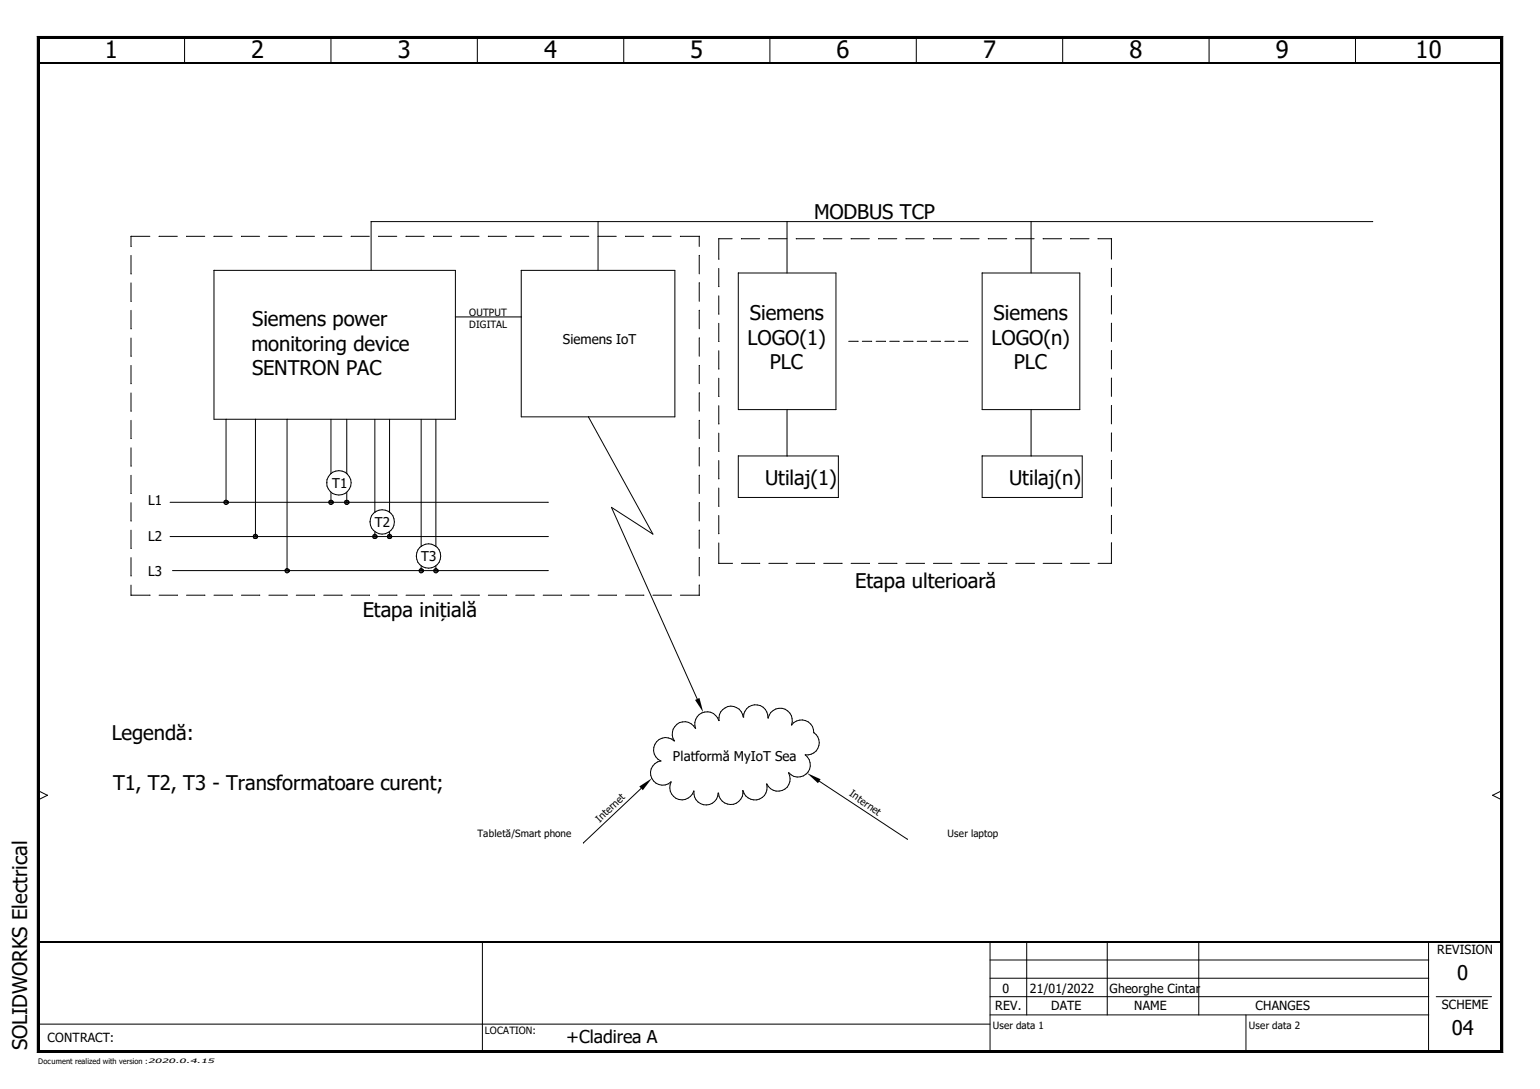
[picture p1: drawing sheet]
<svg xmlns="http://www.w3.org/2000/svg" width="297mm" height="210mm" viewBox="0 0 297 210" stroke-linecap="round" stroke-linejoin="round" font-family="sans-serif">
<path d="M.1 0h296.8v209.8h-296.8z" fill="none" stroke="#fff" stroke-width=".19"/>
<g fill="none" stroke="#000" stroke-width=".19">
<path d="M7.2 7l.4 .4zM7.2 7h282.7zM7.2 7v195.9zM7.2 7h282.7v195.9h-282.7zM7.6 7.4h281.9zM7.6 7.4v195.1zM7.6 7.4h281.9v195.1h-281.9zM35.6 7.2v4.9M63.9 7.2l-.1 4.9M92.1 7.2v4.9M120.4 7.2l-.1 4.9M148.5 7.2v4.9"/>
<path d="M176.8 7.2l-.1 4.9M205 7.2v4.9M233.3 7.2l-.1 4.9M261.5 7.2l-.1 4.9M289.5 7.4l.4-.4zM289.5 7.4v195.1zM289.9 7v195.9zM25.3 49.2v3.6M25.3 54.5v3.6M25.3 59.8v3.6M28.9 45.6h-3.6v1.9M30.7 45.6h3.5"/>
<path d="M36 45.6h3.5M41.3 52.1h46.5v28.7h-46.5zM41.3 45.6h3.5M46.6 45.6h3.5M51.9 45.6h3.5M57.1 45.6h3.6M62.4 45.6h3.6M67.7 45.6h3.5M73 45.6h3.5M78.3 45.6h3.5M83.6 45.6h3.5M88.9 45.6h3.5"/>
<path d="M94.2 45.6h3.5M99.5 45.6h3.5M100.5 52.1h29.7v28.2h-29.7zM104.8 45.6h3.5M110.1 45.6h3.5M115.4 42.7v9.4M115.4 45.6h3.5M120.6 45.6h3.6M125.9 45.6h3.6M131.2 45.6h3.7M134.9 45.6v1.9M134.9 49.2v3.6"/>
<path d="M134.9 54.5v3.6M134.9 59.8v3.6M138.6 51.7l.1 3.5M138.6 57l.1 3.5M141.2 46h-2.6l.1 4M142.4 52.6h18.8v26.4h-18.8zM143 46h3.5M148.3 46h3.5M151.8 42.7v9.9M153.6 46h3.5M158.9 46h3.5M164.2 46h3.5"/>
<path d="M169.5 46h3.5M174.7 46h3.6M180 46h3.6M185.3 46h3.5M189.4 52.6h18.9v26.4h-18.9zM190.6 46h3.6M195.9 46h3.6M198.9 42.7v9.9M201.2 46h3.6M206.5 46h3.6M211.8 46h2.6M214.4 46v4"/>
<path d="M214.4 51.7v3.5M214.4 57v3.5M264.8 42.7h-193.2v9.4M25.3 65.2v3.5M25.3 70.4v3.6M25.3 75.7v3.5M87.8 61.1h12.8M134.9 65.2v3.5M134.9 70.4v3.6M134.9 75.7v3.5M138.6 62.3l.1 3.5M138.6 67.6l.1 3.5"/>
<path d="M138.6 72.9l.1 3.5M138.6 78.2l.1 3.5M151.8 79v8.9M163.7 65.8h1.8M166.3 65.8h1.8M169 65.8h1.8M171.6 65.8h1.8M174.3 65.8h1.8M176.9 65.8h1.8M179.6 65.8h1.8M182.2 65.8h1.8M184.9 65.8h1.8"/>
<path d="M198.9 79v8.9M214.4 62.3v3.5M214.4 67.6v3.5M214.4 72.9v3.5M214.4 78.2v3.5M25.3 81v3.5M25.3 86.3v3.5M25.3 91.6v3.5M25.3 96.9v3.5M32.8 96.8h72.9M43.6 80.8v16M44 96.6v.4z"/>
<path d="M49.3 80.8v22.6M55.4 80.8v29.2M63 93h.1M63.8 80.8l.1 10.5M63.8 94.9v1.9M64.2 96.6v.4zM66.9 80.8v10.5M66.9 94.9v1.9M67.3 96.6v.4zM72.3 80.8v17.9M75.1 80.8l.1 17.9M81.2 80.8l.1 24.5"/>
<path d="M84.1 80.8v24.5M113.5 80.3l12.4 22.7-8-5.2 16.6 36.9M134.9 81v3.5M134.9 86.3v3.5M134.9 91.6v3.5M134.9 96.9v3.5M138.6 83.5l.1 3.5M138.6 88.8l.1 3.5M138.6 94.1l.1 3.5M138.6 99.4l.1 3.5M142.4 87.9h19.3v8h-19.3zM189.4 87.9h19.3v8h-19.3z"/>
<path d="M214.4 83.5v3.5M214.4 88.8v3.5M214.4 94.1v3.5M214.4 99.4v3.5M25.3 102.2v3.5M25.3 107.5v3.5M25.3 112.8v1.9h3.7M30.7 114.7h3.5M32.8 103.4h72.9M33.3 110h72.4M36 114.7h3.5M41.3 114.7h3.5"/>
<path d="M46.6 114.7h3.5M49.7 103.3v.3zM51.9 114.7h3.5M55.7 109.8v.4zM57.1 114.7h3.6M62.4 114.7h3.6M67.7 114.7h3.6M71.4 100.6h.1M72.3 102.5v.9M72.7 103.3v.3zM73 114.7h3.6M75.1 102.5v.9"/>
<path d="M75.5 103.3v.3zM78.3 114.7h3.6M80.3 107.2h.1M81.2 109.1v.9M81.6 109.8v.4zM83.6 114.7h3.6M84.1 109.1v.9M84.5 109.8v.4zM88.9 114.7h3.6M94.2 114.7h3.5M99.5 114.7h3.5M104.8 114.7h3.5"/>
<path d="M110.1 114.7h3.5M115.4 114.7h3.5M120.6 114.7h3.6M125.9 114.7h3.6M131.2 114.7h3.7M134.9 102.2v3.5M134.9 107.5v3.5M134.9 112.8v1.9M138.6 104.6v4h2.7M143 108.6h3.6M148.3 108.6h3.5M153.6 108.6h3.5"/>
<path d="M158.9 108.6h3.5M164.2 108.6h3.5M169.5 108.6h3.5M174.7 108.6h3.6M180 108.6h3.6M185.3 108.6h3.6M190.6 108.6h3.6M195.9 108.6h3.6M201.2 108.6h3.6M206.5 108.6h3.6M211.8 108.6h2.6M214.4 104.6v4"/>
<path d="M138.6 138.9a2.35 2.35 0 0 0-3-1.6 2.35 2.35 0 0 0-1.4 3.1M143.3 138.2a2.34 2.34 0 0 0-2.6-2.1 2.34 2.34 0 0 0-2 2.8M143.5 138.2a2.33 2.33 0 0 1 2.4-2.4 2.33 2.33 0 0 1 2.2 2.6M148.2 138.4a2.35 2.35 0 0 1 2.9-1.8 2.35 2.35 0 0 1 1.6 3.1M148.2 138.4h.1M152.7 139.7a2.37 2.37 0 0 1 2.7-.8 2.37 2.37 0 0 1 1.6 2.3M152.7 139.7h.1M7.4 152.4l1.7 .9M9.1 153.3l-1.7 .9M9.1 153.3h.1M123.7 152l-11.1 10.5M127.4 146.7a2.35 2.35 0 0 0-1.7 3.4 2.35 2.35 0 0 0 3.8 .6"/>
<path d="M129.5 150.7a2.38 2.38 0 0 0 1.2 3.3 2.38 2.38 0 0 0 3.2-1.5 2.36 2.36 0 0 0 2.1 2.6 2.36 2.36 0 0 0 2.6-2.2M130 142.8a2.35 2.35 0 0 0-3.5 .4 2.35 2.35 0 0 0 1 3.5M134.1 140.4a2.33 2.33 0 0 0-3.3-1 2.33 2.33 0 0 0-.7 3.4M143.3 152.4a2.34 2.34 0 0 1-2.1 2.7 2.34 2.34 0 0 1-2.6-2.2M147.9 151.1a2.35 2.35 0 0 1-1.6 3 2.35 2.35 0 0 1-3-1.7M152.1 149a2.35 2.35 0 0 1-1 3.3 2.35 2.35 0 0 1-3.2-1.2M157 141.2a2.35 2.35 0 0 1 .8 2.8 2.35 2.35 0 0 1-2.5 1.5 2.36 2.36 0 0 1 .4 3.5 2.36 2.36 0 0 1-3.6-.1M157 141.2h.1M158 150.6l17 11.2M287.9 153.3l1.8 .9M287.9 153.3h.1M289.7 152.4l-1.8 .9"/>
<path d="M7.4 197.4h183.6M93 181.5v21.2M93 181.5h.1M191 195.6h84.6M191 192.1h84.6M191 188.6h84.6M191 185h84.6M191 181.5v21.2M198.1 181.5l-.1 14.1M213.6 181.5v14.1M231.3 181.5l-.1 14.1M240.3 195.6l.1 7.1"/>
<path d="M275.6 181.5l-.1 21.2M277 192.1h10.7M7.2 202.9l.4-.4zM7.2 202.9h282.7zM7.6 202.5h281.9zM289.5 202.5l.4 .4z"/>
<circle cx="43.6" cy="96.8" r=".43"/>
<circle cx="63.8" cy="96.8" r=".42"/>
<circle cx="65.4" cy="93.1" r="2.36"/>
<circle cx="66.9" cy="96.8" r=".42"/>
<circle cx="49.3" cy="103.4" r=".42"/>
<circle cx="55.4" cy="110" r=".42"/>
<circle cx="72.3" cy="103.4" r=".42"/>
<circle cx="73.7" cy="100.6" r="2.34"/>
<circle cx="75.1" cy="103.4" r=".42"/>
<circle cx="81.2" cy="110" r=".42"/>
<circle cx="82.6" cy="107.2" r="2.34"/>
<circle cx="84.1" cy="110" r=".42"/>
</g>
<path d="M7.2 7.2h282.7M7.4 12.1h282.3M7.4 181.5h282.3M7.2 202.7h282.7" fill="none" stroke="#000" stroke-width=".34"/>
<g fill="#000">
<path d="M7.2 7l.4 .4zM289.5 7.4l.4-.4zM43.2 96.6v.4zM43.2 96.6l.1 .6zM43.3 96.5v.7l-.1-.6zM43.3 96.5l.2 .7h-.2zM43.3 96.5l.2-.1v.8zM43.5 96.4l.2 .8h-.2zM43.5 96.4h.2v.8zM43.7 96.4l.2 .8h-.2zM43.7 96.4l.2 .1v.7zM43.9 96.5l.1 .5-.1 .2z"/>
<path d="M43.9 96.5l.1 .5zM44 96.6v.4zM63.5 96.6v.4zM63.5 96.6l.1 .6zM63.6 96.5v.7l-.1-.6zM63.6 96.5l.2 .7h-.2zM63.6 96.5l.2-.1v.8zM63.8 96.4l.1 .8h-.1zM63.8 96.4h.1v.8zM63.9 96.4l.2 .8h-.2zM63.9 96.4l.2 .1v.7zM64.1 96.5l.1 .5-.1 .2z"/>
<path d="M64.1 96.5l.1 .5zM64.2 96.6v.4zM66.5 96.6v.4zM66.5 96.6l.1 .6zM66.6 96.5v.7l-.1-.6zM66.6 96.5l.2 .7h-.2zM66.6 96.5l.2-.1v.8zM66.8 96.4l.2 .8h-.2zM66.8 96.4h.2v.8zM67 96.4l.2 .8h-.2zM67 96.4l.2 .1v.7zM67.2 96.5v.7z"/>
<path d="M67.2 96.5l.1 .5zM67.3 96.6v.4zM48.9 103.3v.3zM48.9 103.3l.1 .5zM49 103.1v.7zM49 103.1l.1 .7h-.1zM49 103.1l.1-.1v.8zM49.1 103l.3 .8h-.3zM49.1 103h.3v.8zM49.4 103l.1 .8h-.1zM49.4 103l.1 .1v.7zM49.5 103.1l.2 .5-.2 .2z"/>
<path d="M49.5 103.1l.2 .5zM49.7 103.3v.3zM55 109.8v.4zM55 109.8l.1 .5zM55 109.8l.1-.1v.6zM55.1 109.7l.2 .7-.2-.1zM55.1 109.7l.2-.1v.8zM55.3 109.6l.2 .8h-.2zM55.3 109.6h.2v.8zM55.5 109.6l.1 .7-.1 .1zM55.5 109.6l.1 .1v.6zM55.6 109.7l.1 .5-.1 .1z"/>
<path d="M55.6 109.7l.1 .5zM55.7 109.8v.4zM71.9 103.3v.3zM71.9 103.3l.1 .5zM72 103.1v.7l-.1-.5zM72 103.1l.2 .7h-.2zM72 103.1l.2-.1v.8zM72.2 103l.2 .8h-.2zM72.2 103h.2v.8zM72.4 103l.2 .8h-.2zM72.4 103l.2 .1v.7zM72.6 103.1l.1 .5-.1 .2z"/>
<path d="M72.6 103.1l.1 .5zM72.7 103.3v.3zM74.8 103.3v.3zM74.8 103.3l.1 .5zM74.9 103.1v.7l-.1-.5zM74.9 103.1l.2 .7h-.2zM74.9 103.1l.2-.1v.8zM75.1 103l.1 .8h-.1zM75.1 103h.1v.8zM75.2 103l.2 .8h-.2zM75.2 103l.2 .1v.7zM75.4 103.1l.1 .5-.1 .2z"/>
<path d="M75.4 103.1l.1 .5zM75.5 103.3v.3zM80.9 109.8v.4zM80.9 109.8l.1 .5zM80.9 109.8l.1-.1v.6zM81 109.7l.1 .7-.1-.1zM81 109.7l.1-.1v.8zM81.1 109.6l.2 .8h-.2zM81.1 109.6h.2v.8zM81.3 109.6l.2 .7-.2 .1zM81.3 109.6l.2 .1v.6zM81.5 109.7v.6z"/>
<path d="M81.5 109.7l.1 .5zM81.6 109.8v.4zM83.7 109.8v.4zM83.7 109.8l.1 .5zM83.7 109.8l.1-.1v.6zM83.8 109.7l.2 .7-.2-.1zM83.8 109.7l.2-.1v.8zM84 109.6l.2 .8h-.2zM84 109.6h.2v.8zM84.2 109.6l.1 .7-.1 .1zM84.2 109.6l.1 .1v.6zM84.3 109.7l.2 .5-.2 .1z"/>
<path d="M84.3 109.7l.2 .5zM84.5 109.8v.4zM134.1 134.9l.8-.4 .7 2.8zM123.3 151.6l2.4-1.6-1.7 2.3zM155.7 149l2.6 1.2-.5 .8zM7.2 202.9l.4-.4zM289.5 202.5l.4 .4z"/>
</g>
<path d="M7.4 7v195.9M289.7 7v195.9" fill="none" stroke="#000" stroke-width=".38"/>
<g font-size="4.6">
<text x="20.2" y="11.3">1</text>
<text x="48.5" y="11.3">2</text>
<text x="76.7" y="11.3">3</text>
<text x="104.9" y="11.3">4</text>
<text x="133.1" y="11.3">5</text>
<text x="161.4" y="11.3">6</text>
<text x="189.6" y="11.3">7</text>
<text x="217.8" y="11.3">8</text>
<text x="246.1" y="11.3">9</text>
<text x="273" y="11.3">10</text>
</g>
<g font-size="3.9">
<text x="157" y="42.2">MODBUS TCP</text>
<text x="48.6" y="62.8">Siemens power</text>
<text x="144.6" y="61.6">Siemens</text>
<text x="191.6" y="61.6">Siemens</text>
<text x="48.5" y="67.6">monitoring device</text>
<text x="144.2" y="66.4">LOGO(1)</text>
<text x="148.5" y="71.2">PLC</text>
<text x="191.2" y="66.4">LOGO(n)</text>
<text x="195.5" y="71.2">PLC</text>
<text x="48.6" y="72.3">SENTRON PAC</text>
<text x="147.6" y="93.5">Utilaj(1)</text>
<text x="194.6" y="93.5">Utilaj(n)</text>
<text x="165" y="113.3">Etapa ulterioară</text>
<text x="70" y="119">Etapa inițială</text>
<text x="21.5" y="142.6">Legendă:</text>
<text x="21.8" y="152.2">T1, T2, T3 - Transformatoare curent;</text>
<text x="281.1" y="188.9">0</text>
<text x="5.2" y="202.4" transform="rotate(-90 5.2 202.4)">SOLIDWORKS Electrical</text>
<text x="280" y="199.5">04</text>
</g>
<text font-size="3.4" x="109.2" y="201.1">+Cladirea A</text>
<g font-size="2.6">
<text x="108.5" y="66.3">Siemens IoT</text>
<text x="64.1" y="94">T1</text>
<text x="28.6" y="97.3">L1</text>
<text x="72.3" y="101.5">T2</text>
<text x="28.6" y="104.4">L2</text>
<text x="28.6" y="111">L3</text>
<text x="81.2" y="108.1">T3</text>
<text x="129.8" y="146.7">Platformă MyIoT Sea</text>
</g>
<g font-size="2.4">
<text x="277.2" y="183.9">REVISION</text>
<text x="193.4" y="191.3">0</text>
<text x="198.6" y="191.3">21/01/2022</text>
<text x="214" y="191.3">Gheorghe Cintar</text>
<text x="192" y="194.7">REV.</text>
<text x="202.7" y="194.7">DATE</text>
<text x="218.8" y="194.7">NAME</text>
<text x="242.2" y="194.7">CHANGES</text>
<text x="278.1" y="194.4">SCHEME</text>
<text x="9.1" y="200.9">CONTRACT:</text>
</g>
<g font-size="1.9">
<text x="90.5" y="63.2">DIGITAL</text>
<text x="90.5" y="60.9">OUTPUT</text>
<text x="163.7" y="153.3" transform="rotate(35 163.7 153.3)">Internet</text>
<text x="92.1" y="161.4">Tabletă/Smart phone</text>
<text x="115.7" y="158.6" transform="rotate(-44 115.7 158.6)">Internet</text>
<text x="182.7" y="161.4">User laptop</text>
<text x="93.5" y="199.3">LOCATION:</text>
<text x="191.5" y="198.3">User data 1</text>
<text x="240.9" y="198.3">User data 2</text>
</g>
<text font-size="1.5" x="7.4" y="205">Document realized with version :</text>
<text font-size="1.2" x="28.6" y="204.9">2020.0.4.15</text>
</svg>
